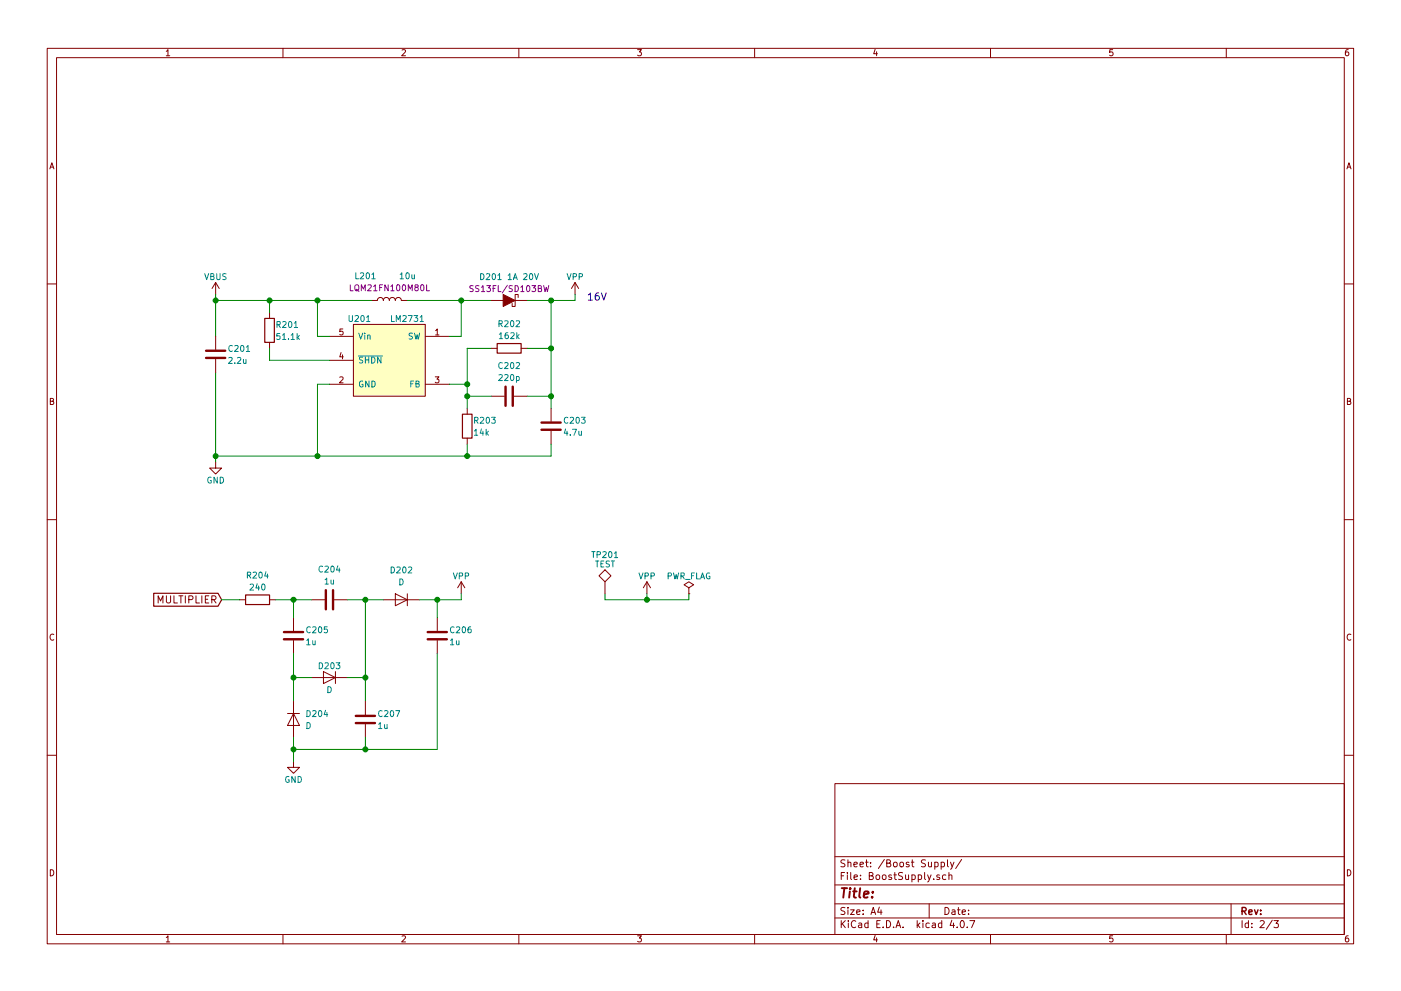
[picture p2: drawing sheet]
EESchema Schematic File Version 2
LIBS:power
LIBS:device
LIBS:switches
LIBS:relays
LIBS:motors
LIBS:transistors
LIBS:conn
LIBS:linear
LIBS:regul
LIBS:74xx
LIBS:cmos4000
LIBS:adc-dac
LIBS:memory
LIBS:xilinx
LIBS:microcontrollers
LIBS:dsp
LIBS:microchip
LIBS:analog_switches
LIBS:motorola
LIBS:texas
LIBS:intel
LIBS:audio
LIBS:interface
LIBS:digital-audio
LIBS:philips
LIBS:display
LIBS:cypress
LIBS:siliconi
LIBS:opto
LIBS:atmel
LIBS:contrib
LIBS:valves
LIBS:kuro
LIBS:xrng2-cache
EELAYER 25 0
EELAYER END
$Descr A4 11693 8268
encoding utf-8
Sheet 2 3
Title ""
Date ""
Rev ""
Comp ""
Comment1 ""
Comment2 ""
Comment3 ""
Comment4 ""
$EndDescr
$Comp
L L L201
U 1 1
P 3250 2500
F 0 "L201" V 3450 2300 50  0000 C CNN
F 1 "10u" V 3450 2650 50  0000 C CNN
F 2 "Resistors_SMD:R_0805_HandSoldering" H 3250 2500 50  0001 C CNN
F 3 "" H 3250 2500 50  0001 C CNN
F 4 "LQM21FN100M80L" V 3350 2500 50  0000 C CNN "BOM_PartNo"
	1    3250 2500
	0    1    -1   0   
$EndComp
$Comp
L D_Schottky_ALT D201
U 1 1
P 4250 2500
F 0 "D201" H 4500 2700 50  0000 R CNN
F 1 "1A 20V" H 4000 2700 50  0000 L CNN
F 2 "Diodes_SMD:D_SOD-123F" H 4250 2500 50  0001 C CNN
F 3 "" H 4250 2500 50  0001 C CNN
F 4 "SS13FL/SD103BW" H 4250 2600 50  0000 C CNN "BOM_PartNo"
	1    4250 2500
	-1   0    0    -1  
$EndComp
$Comp
L C C202
U 1 1
P 4250 3300
F 0 "C202" V 4500 3300 50  0000 C CNN
F 1 "220p" V 4400 3300 50  0000 C CNN
F 2 "Capacitors_SMD:C_0603_HandSoldering" H 4288 3150 50  0001 C CNN
F 3 "" H 4250 3300 50  0001 C CNN
	1    4250 3300
	0    -1   -1   0   
$EndComp
$Comp
L VBUS #PWR038
U 1 1
P 1800 2450
F 0 "#PWR038" H 1800 2300 50  0001 C CNN
F 1 "VBUS" H 1800 2600 50  0000 C CNN
F 2 "" H 1800 2450 50  0001 C CNN
F 3 "" H 1800 2450 50  0001 C CNN
	1    1800 2450
	1    0    0    -1  
$EndComp
$Comp
L GND #PWR039
U 1 1
P 1800 3850
F 0 "#PWR039" H 1800 3600 50  0001 C CNN
F 1 "GND" H 1800 3700 50  0000 C CNN
F 2 "" H 1800 3850 50  0001 C CNN
F 3 "" H 1800 3850 50  0001 C CNN
	1    1800 3850
	1    0    0    -1  
$EndComp
$Comp
L LM2731 U201
U 1 1
P 3250 3000
F 0 "U201" H 3000 3350 50  0000 C CNN
F 1 "LM2731" H 3400 3350 50  0000 C CNN
F 2 "TO_SOT_Packages_SMD:SOT-23-5" H 3250 3000 100 0001 C CNN
F 3 "" H 3250 3000 100 0000 C CNN
	1    3250 3000
	1    0    0    -1  
$EndComp
$Comp
L R R201
U 1 1
P 2250 2750
F 0 "R201" H 2300 2800 50  0000 L CNN
F 1 "51.1k" H 2300 2700 50  0000 L CNN
F 2 "Resistors_SMD:R_0603_HandSoldering" V 2180 2750 50  0001 C CNN
F 3 "" H 2250 2750 50  0001 C CNN
	1    2250 2750
	1    0    0    -1  
$EndComp
Wire Wire Line
	2750 3000 2250 3000
Wire Wire Line
	2250 3000 2250 2900
Wire Wire Line
	1800 2450 1800 2800
Wire Wire Line
	1800 2500 3100 2500
Wire Wire Line
	2250 2500 2250 2600
Wire Wire Line
	2650 2500 2650 2800
Wire Wire Line
	2650 2800 2750 2800
Connection ~ 2250 2500
Wire Wire Line
	2750 3200 2650 3200
Wire Wire Line
	2650 3200 2650 3800
Connection ~ 1800 2500
Wire Wire Line
	3750 2800 3850 2800
Wire Wire Line
	3850 2800 3850 2500
Wire Wire Line
	3400 2500 4100 2500
Connection ~ 2650 2500
$Comp
L R R203
U 1 1
P 3900 3550
F 0 "R203" H 3950 3600 50  0000 L CNN
F 1 "14k" H 3950 3500 50  0000 L CNN
F 2 "Resistors_SMD:R_0603_HandSoldering" V 3830 3550 50  0001 C CNN
F 3 "" H 3900 3550 50  0001 C CNN
	1    3900 3550
	1    0    0    -1  
$EndComp
$Comp
L R R202
U 1 1
P 4250 2900
F 0 "R202" V 4450 2900 50  0000 C CNN
F 1 "162k" V 4350 2900 50  0000 C CNN
F 2 "Resistors_SMD:R_0603_HandSoldering" V 4180 2900 50  0001 C CNN
F 3 "" H 4250 2900 50  0001 C CNN
	1    4250 2900
	0    -1   -1   0   
$EndComp
$Comp
L C C203
U 1 1
P 4600 3550
F 0 "C203" H 4700 3600 50  0000 L CNN
F 1 "4.7u" H 4700 3500 50  0000 L CNN
F 2 "Capacitors_SMD:C_0805_HandSoldering" H 4638 3400 50  0001 C CNN
F 3 "" H 4600 3550 50  0001 C CNN
	1    4600 3550
	1    0    0    -1  
$EndComp
Wire Wire Line
	3750 3200 3900 3200
Wire Wire Line
	3900 2900 3900 3400
Wire Wire Line
	4100 2900 3900 2900
Connection ~ 3900 3200
Wire Wire Line
	3900 3300 4100 3300
Connection ~ 3900 3300
Wire Wire Line
	4400 2900 4600 2900
Wire Wire Line
	4600 2500 4600 3400
Wire Wire Line
	4400 3300 4600 3300
Connection ~ 4600 3300
Connection ~ 3850 2500
Wire Wire Line
	4400 2500 4800 2500
Connection ~ 4600 2900
Wire Wire Line
	3900 3800 3900 3700
Wire Wire Line
	1800 3800 4600 3800
Wire Wire Line
	1800 3100 1800 3850
Connection ~ 2650 3800
Connection ~ 1800 3800
Wire Wire Line
	4600 3800 4600 3700
Connection ~ 3900 3800
$Comp
L C C201
U 1 1
P 1800 2950
F 0 "C201" H 1900 3000 50  0000 L CNN
F 1 "2.2u" H 1900 2900 50  0000 L CNN
F 2 "Capacitors_SMD:C_0603_HandSoldering" H 1838 2800 50  0001 C CNN
F 3 "" H 1800 2950 50  0001 C CNN
	1    1800 2950
	1    0    0    -1  
$EndComp
$Comp
L VPP #PWR040
U 1 1
P 4800 2450
F 0 "#PWR040" H 4800 2300 50  0001 C CNN
F 1 "VPP" H 4800 2600 50  0000 C CNN
F 2 "" H 4800 2450 50  0001 C CNN
F 3 "" H 4800 2450 50  0001 C CNN
	1    4800 2450
	1    0    0    -1  
$EndComp
Wire Wire Line
	4800 2500 4800 2450
Connection ~ 4600 2500
$Comp
L R R204
U 1 1
P 2150 5000
F 0 "R204" V 2350 5000 50  0000 C CNN
F 1 "240" V 2250 5000 50  0000 C CNN
F 2 "Resistors_SMD:R_0603_HandSoldering" V 2080 5000 50  0001 C CNN
F 3 "" H 2150 5000 50  0001 C CNN
	1    2150 5000
	0    -1   -1   0   
$EndComp
$Comp
L C C205
U 1 1
P 2450 5300
F 0 "C205" H 2550 5350 50  0000 L CNN
F 1 "1u" H 2550 5250 50  0000 L CNN
F 2 "Capacitors_SMD:C_0603_HandSoldering" H 2488 5150 50  0001 C CNN
F 3 "" H 2450 5300 50  0001 C CNN
	1    2450 5300
	1    0    0    -1  
$EndComp
$Comp
L C C204
U 1 1
P 2750 5000
F 0 "C204" V 3000 5000 50  0000 C CNN
F 1 "1u" V 2900 5000 50  0000 C CNN
F 2 "Capacitors_SMD:C_0603_HandSoldering" H 2788 4850 50  0001 C CNN
F 3 "" H 2750 5000 50  0001 C CNN
	1    2750 5000
	0    -1   -1   0   
$EndComp
$Comp
L D D202
U 1 1
P 3350 5000
F 0 "D202" H 3350 5250 50  0000 C CNN
F 1 "D" H 3350 5150 50  0000 C CNN
F 2 "Diodes_SMD:D_SOD-523" H 3350 5000 50  0001 C CNN
F 3 "" H 3350 5000 50  0001 C CNN
	1    3350 5000
	-1   0    0    -1  
$EndComp
$Comp
L D D203
U 1 1
P 2750 5650
F 0 "D203" H 2750 5750 50  0000 C CNN
F 1 "D" H 2750 5550 50  0000 C CNN
F 2 "Diodes_SMD:D_SOD-523" H 2750 5650 50  0001 C CNN
F 3 "" H 2750 5650 50  0001 C CNN
	1    2750 5650
	-1   0    0    -1  
$EndComp
Wire Wire Line
	2300 5000 2600 5000
Wire Wire Line
	2450 5000 2450 5150
Connection ~ 2450 5000
Wire Wire Line
	2450 5650 2600 5650
Wire Wire Line
	2450 5450 2450 5850
Wire Wire Line
	2900 5650 3050 5650
Wire Wire Line
	3050 5000 3050 5850
Wire Wire Line
	2900 5000 3200 5000
Connection ~ 3050 5000
$Comp
L D D204
U 1 1
P 2450 6000
F 0 "D204" V 2400 6100 50  0000 L CNN
F 1 "D" V 2500 6100 50  0000 L CNN
F 2 "Diodes_SMD:D_SOD-523" H 2450 6000 50  0001 C CNN
F 3 "" H 2450 6000 50  0001 C CNN
	1    2450 6000
	0    1    1    0   
$EndComp
Connection ~ 2450 5650
$Comp
L C C207
U 1 1
P 3050 6000
F 0 "C207" H 3150 6050 50  0000 L CNN
F 1 "1u" H 3150 5950 50  0000 L CNN
F 2 "Capacitors_SMD:C_0603_HandSoldering" H 3088 5850 50  0001 C CNN
F 3 "" H 3050 6000 50  0001 C CNN
	1    3050 6000
	1    0    0    -1  
$EndComp
Connection ~ 3050 5650
$Comp
L C C206
U 1 1
P 3650 5300
F 0 "C206" H 3750 5350 50  0000 L CNN
F 1 "1u" H 3750 5250 50  0000 L CNN
F 2 "Capacitors_SMD:C_0603_HandSoldering" H 3688 5150 50  0001 C CNN
F 3 "" H 3650 5300 50  0001 C CNN
	1    3650 5300
	1    0    0    -1  
$EndComp
Wire Wire Line
	3500 5000 3850 5000
Wire Wire Line
	3650 5000 3650 5150
$Comp
L GND #PWR041
U 1 1
P 2450 6350
F 0 "#PWR041" H 2450 6100 50  0001 C CNN
F 1 "GND" H 2450 6200 50  0000 C CNN
F 2 "" H 2450 6350 50  0001 C CNN
F 3 "" H 2450 6350 50  0001 C CNN
	1    2450 6350
	1    0    0    -1  
$EndComp
Wire Wire Line
	2450 6150 2450 6350
Wire Wire Line
	2450 6250 3650 6250
Wire Wire Line
	3050 6250 3050 6150
Connection ~ 2450 6250
Wire Wire Line
	3650 6250 3650 5450
Connection ~ 3050 6250
Text GLabel 1850 5000 0    60   Input ~ 0
MULTIPLIER
Wire Wire Line
	2000 5000 1850 5000
$Comp
L VPP #PWR042
U 1 1
P 3850 4950
F 0 "#PWR042" H 3850 4800 50  0001 C CNN
F 1 "VPP" H 3850 5100 50  0000 C CNN
F 2 "" H 3850 4950 50  0001 C CNN
F 3 "" H 3850 4950 50  0001 C CNN
	1    3850 4950
	1    0    0    -1  
$EndComp
Wire Wire Line
	3850 5000 3850 4950
Connection ~ 3650 5000
$Comp
L TEST TP201
U 1 1
P 5050 4950
F 0 "TP201" H 5050 5250 50  0000 C BNN
F 1 "TEST" H 5050 5200 50  0000 C CNN
F 2 "Measurement_Points:Measurement_Point_Square-SMD-Pad_Big" H 5050 4950 50  0001 C CNN
F 3 "" H 5050 4950 50  0001 C CNN
	1    5050 4950
	1    0    0    -1  
$EndComp
$Comp
L VPP #PWR043
U 1 1
P 5400 4950
F 0 "#PWR043" H 5400 4800 50  0001 C CNN
F 1 "VPP" H 5400 5100 50  0000 C CNN
F 2 "" H 5400 4950 50  0001 C CNN
F 3 "" H 5400 4950 50  0001 C CNN
	1    5400 4950
	1    0    0    -1  
$EndComp
Wire Wire Line
	5050 4950 5050 5000
Wire Wire Line
	5050 5000 5750 5000
$Comp
L PWR_FLAG #FLG044
U 1 1
P 5750 4950
F 0 "#FLG044" H 5750 5025 50  0001 C CNN
F 1 "PWR_FLAG" H 5750 5100 50  0000 C CNN
F 2 "" H 5750 4950 50  0001 C CNN
F 3 "" H 5750 4950 50  0001 C CNN
	1    5750 4950
	1    0    0    -1  
$EndComp
Wire Wire Line
	5400 5000 5400 4950
Wire Wire Line
	5750 5000 5750 4950
Connection ~ 5400 5000
Text Notes 4900 2500 0    60   ~ 0
16V
$EndSCHEMATC
